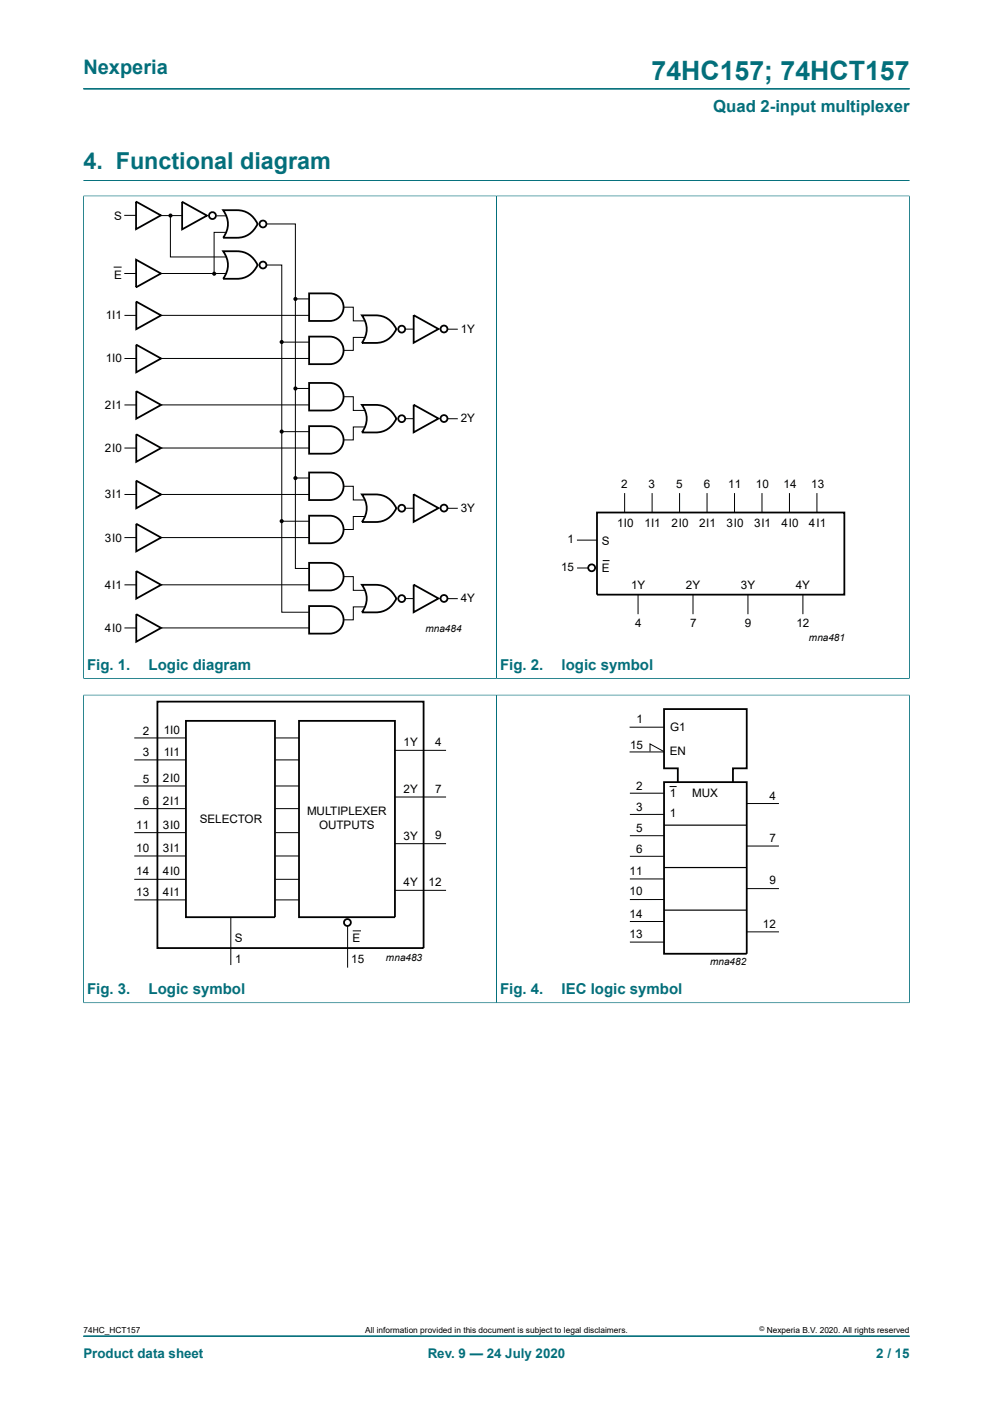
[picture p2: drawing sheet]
<svg xmlns="http://www.w3.org/2000/svg" width="210mm" height="297mm" viewBox="0 0 210 297" stroke-linecap="round" stroke-linejoin="round" font-family="sans-serif">
<g fill="none" stroke="#036f7b" stroke-width=".21">
<path d="M17.6 18.8h174.8M17.6 38.2h174.8M17.6 41.5h174.8M17.6 41.4v102.2M105 41.5v102M192.4 41.4v102.2M17.6 143.5h174.8M17.6 147h174.8M17.6 147v65.2M105 147v65.1M192.4 147v65.2M17.6 212.1h174.8"/>
<path d="M17.6 282.6h174.8"/>
</g>
<g fill="none" stroke="#000" stroke-width=".21">
<path d="M24 56.5h1.7M26.3 45.6h2.4M26.3 57.9h2.5M34 45.6h4.5M34.1 57.9h13.7M36 45.6v8.8h11.8M45.8 45.7h2M47.8 49.2h-2.5v8.8M56.3 47.4h6.2v72.9h2.8M56.3 56.1h3.3v73.4h5.7M26.3 66.7h2.5M26.3 75.8h2.5"/>
<path d="M34.1 66.7h31.3M34.1 75.8h31.3M59.5 72.4h5.9M62.4 63.2h3M72.7 65h2v2.9h2.5M77.2 71.4h-2.5v2.7h-2M85.7 69.6h1.8M94.6 69.6h2.2M26.3 85.7h2.5M26.3 94.8h2.5M34.1 85.7h31.3M34.1 94.8h31.3"/>
<path d="M59.5 91.3h5.9M62.4 82.2h3M72.7 83.9h2v2.9h2.5M77.2 90.3h-2.5v2.8h-2M85.7 88.6h1.8M94.6 88.6h2.2M26.3 104.6h2.5M26.3 113.7h2.5M34.1 104.6h31.3M34.1 113.7h31.3M59.5 110.3h5.9M62.4 101.1h3"/>
<path d="M72.7 102.9h2v2.9h2.5M77.2 109.3h-2.5v2.7h-2M85.7 107.5h1.8M94.6 107.5h2.2M122 114.3h4.3M127.5 118.6h1.4M132.1 104.3v4.1M137.9 104.3v4.1M143.7 104.3v4.1M149.5 104.3v4.1M155.3 104.3v4.1M161.1 104.3v4.1"/>
<path d="M167 104.3v4.1M172.8 104.3v4.1M26.3 123.7h2.5M26.3 132.8h2.5M34.1 123.7h31.3M34.1 132.8h31.3M72.7 122h2v2.9h2.5M77.2 128.4h-2.5v2.7h-2M85.7 126.6h1.8M94.6 126.6h2.2M122 120.2h2.4M134.9 125.8v4.1"/>
<path d="M146.6 125.8v4.1M158.2 125.8v4.1M169.8 125.8v4.1M28.4 156.1h10.8M58.3 156.1h4.9M83.5 158.7h10.8M133.1 153.8h7.3M133.1 159.1h7.3M137.5 159v-1.6l2.9 1.6M28.4 160.7h10.8M28.4 166.3h10.8M28.4 171.1h10.8"/>
<path d="M28.4 176.1h10.8M58.3 160.7h4.9M58.3 166.3h4.9M58.3 171.1h4.9M58.3 176.1h4.9M83.5 168.6h10.8M83.5 178.5h10.8M133.2 167.8h7.2M133.2 176.8h7.2M140.4 172.3h-7.2M141.6 166.4h1.5M158 170h6.7"/>
<path d="M158 179h6.7M28.4 181.1h10.8M28.4 186h10.8M28.4 190.4h10.8M48.8 194.1v10M58.3 181.1h4.9M58.3 186h4.9M58.3 190.4h4.9M73.5 195.9v8.8M74.6 196.9h1.7M83.5 188.3h10.8M133.2 181.1h7.2"/>
<path d="M133.2 185.9h7.2M133.2 199.3h7.2M140.4 190.3h-7.2M140.4 194.9h-7.2M158 188h6.7M158 197.1h6.7"/>
</g>
<g fill="none" stroke="#000" stroke-width=".38">
<path d="M28.8 42.6l5.2 3-5.2 2.9zM28.8 54.9l5.2 3-5.2 2.9zM38.5 42.7l5.3 2.9-5.3 2.9zM47.2 44.5a9.4 9.4 0 0 1 4.9 .4 5 5 0 0 1 2.4 2.5 4.7 4.7 0 0 1-4.4 2.9h-2.9a4.7 4.7 0 0 0 0-5.8zM47.2 53.1a9.4 9.4 0 0 1 4.9 .5 5 5 0 0 1 2.4 2.5 4.7 4.7 0 0 1-4.4 2.9h-2.9a4.7 4.7 0 0 0 0-5.9zM28.8 63.8l5.3 2.9-5.3 2.9zM28.8 72.9l5.3 2.9-5.3 3zM65.4 62.1h4.3a2.92 2.92 0 0 1 3 2.9 2.92 2.92 0 0 1-3 2.9h-4.3zM65.4 71.2h4.3a2.92 2.92 0 0 1 3 2.9 2.92 2.92 0 0 1-3 2.9h-4.3zM76.5 66.7a9.3 9.3 0 0 1 4.9 .4 5 5 0 0 1 2.4 2.5 4.7 4.7 0 0 1-4.3 2.9h-3a4.7 4.7 0 0 0 0-5.8zM87.5 66.7l5.2 2.9-5.2 2.9zM28.8 82.7l5.3 3-5.3 2.9z"/>
<path d="M28.8 91.9l5.3 2.9-5.3 2.9zM65.4 81h4.3a2.92 2.92 0 0 1 3 2.9 2.92 2.92 0 0 1-3 2.9h-4.3zM65.4 90.1h4.3a2.91 2.91 0 0 1 3 3 2.91 2.91 0 0 1-3 2.9h-4.3zM65.4 100h4.3a2.91 2.91 0 0 1 3 2.9 2.91 2.91 0 0 1-3 2.9h-4.3zM76.5 85.7a9.4 9.4 0 0 1 4.9 .4 5 5 0 0 1 2.4 2.5 4.7 4.7 0 0 1-4.3 2.9h-3a4.7 4.7 0 0 0 0-5.8zM87.5 85.6l5.2 2.9-5.2 3zM28.8 101.7l5.3 2.9-5.3 2.9zM28.8 110.8l5.3 2.9-5.3 2.9zM65.4 109.1h4.3a2.92 2.92 0 0 1 3 2.9 2.92 2.92 0 0 1-3 2.9h-4.3zM65.4 119.1h4.3a2.92 2.92 0 0 1 3 2.9 2.92 2.92 0 0 1-3 2.9h-4.3zM76.5 104.6a9.3 9.3 0 0 1 4.9 .4 5 5 0 0 1 2.4 2.5 4.7 4.7 0 0 1-4.3 2.9h-3a4.7 4.7 0 0 0 0-5.8zM87.5 104.6l5.2 2.9-5.2 2.9z"/>
<path d="M126.3 108.4h52.3v17.4h-52.3zM28.8 120.8l5.3 2.9-5.3 2.9zM28.8 129.9l5.3 2.9-5.3 3zM65.4 128.2h4.3a2.91 2.91 0 0 1 3 2.9 2.91 2.91 0 0 1-3 2.9h-4.3zM76.5 123.7a9.4 9.4 0 0 1 4.9 .4 5 5 0 0 1 2.4 2.5 4.7 4.7 0 0 1-4.3 2.9h-3a4.7 4.7 0 0 0 0-5.8zM87.5 123.7l5.2 2.9-5.2 2.9zM33.3 148.4h56.3v52.2h-56.3zM39.3 152.5h18.9v41.5h-18.9zM63.2 152.5h20.3v41.5h-20.3zM140.4 165.5h17.5v36.3h-17.5zM143.3 165.5v-3h-2.9v-12.5h17.5v12.5h-2.9v3"/>
<circle cx="44.9" cy="45.6" r=".73"/>
<circle cx="55.6" cy="47.4" r=".73"/>
<circle cx="55.6" cy="56.1" r=".73"/>
<circle cx="85" cy="69.6" r=".73"/>
<circle cx="93.9" cy="69.6" r=".73"/>
<circle cx="85" cy="88.6" r=".73"/>
<circle cx="93.9" cy="88.5" r=".73"/>
<circle cx="85" cy="107.5" r=".73"/>
<circle cx="93.9" cy="107.5" r=".73"/>
<circle cx="85" cy="126.6" r=".73"/>
<circle cx="93.9" cy="126.6" r=".73"/>
<circle cx="125.1" cy="120.1" r=".73"/>
<circle cx="73.5" cy="195.1" r=".73"/>
</g>
<g fill="#000">
<circle cx="36.1" cy="45.6" r=".44"/>
<circle cx="45.3" cy="57.9" r=".44"/>
<circle cx="59.6" cy="72.3" r=".44"/>
<circle cx="62.5" cy="63.2" r=".44"/>
<circle cx="59.6" cy="91.3" r=".44"/>
<circle cx="62.5" cy="82.2" r=".44"/>
<circle cx="59.6" cy="110.2" r=".44"/>
<circle cx="62.5" cy="101.1" r=".44"/>
</g>
<path d="M140.4 174.6h17.5M140.4 192.5h17.5M140.4 183.5h17.5" fill="none" stroke="#000" stroke-width=".25"/>
<text font-size="5.6" fill="#036f7b" x="137.8" y="16.8">74HC157; 74HCT157</text>
<text font-size="4.9" fill="#036f7b" x="17.6" y="35.9">4. Functional diagram</text>
<text font-size="4.2" fill="#036f7b" x="17.6" y="15.6">Nexperia</text>
<text font-size="3.5" fill="#036f7b" x="150.9" y="23.7">Quad 2-input multiplexer</text>
<g font-size="3.2" fill="#036f7b">
<text x="18.4" y="141.6">Fig. 1.</text>
<text x="31.4" y="141.6">Logic diagram</text>
<text x="105.8" y="141.6">Fig. 2.</text>
<text x="118.8" y="141.6">logic symbol</text>
<text x="18.4" y="210.3">Fig. 3.</text>
<text x="31.4" y="210.3">Logic symbol</text>
<text x="105.8" y="210.3">Fig. 4.</text>
<text x="118.8" y="210.3">IEC logic symbol</text>
</g>
<g font-size="2.8" fill="#036f7b">
<text x="17.6" y="287.2">Product data sheet</text>
<text x="90.4" y="287.2">Rev. 9 — 24 July 2020</text>
<text x="185.3" y="287.2">2 / 15</text>
</g>
<g font-size="2.5">
<text x="24.1" y="46.4">S</text>
<text x="24.1" y="59">E</text>
<text x="22.4" y="67.5">1I1</text>
<text x="97.5" y="70.4">1Y</text>
<text x="22.4" y="76.7">1I0</text>
<text x="22.2" y="86.5">2I1</text>
<text x="97.5" y="89.3">2Y</text>
<text x="22.2" y="95.6">2I0</text>
<text x="22.2" y="105.4">3I1</text>
<text x="131.4" y="103.1">2</text>
<text x="137.2" y="103.1">3</text>
<text x="143" y="103.1">5</text>
<text x="148.9" y="103.1">6</text>
<text x="154" y="103.1">11</text>
<text x="159.8" y="103.1">10</text>
<text x="165.7" y="103.1">14</text>
<text x="171.5" y="103.1">13</text>
<text x="97.5" y="108.3">3Y</text>
<text x="130.5" y="111.5">1I0</text>
<text x="136.3" y="111.5">1I1</text>
<text x="142" y="111.5">2I0</text>
<text x="147.8" y="111.5">2I1</text>
<text x="153.6" y="111.5">3I0</text>
<text x="159.5" y="111.5">3I1</text>
<text x="165.3" y="111.5">4I0</text>
<text x="171.1" y="111.5">4I1</text>
<text x="22.2" y="114.6">3I0</text>
<text x="120" y="115">1</text>
<text x="127.3" y="115.2">S</text>
<text x="22.2" y="124.6">4I1</text>
<text x="118.7" y="120.9">15</text>
<text x="127.3" y="120.9">E</text>
<text x="133.5" y="124.7">1Y</text>
<text x="145" y="124.7">2Y</text>
<text x="156.7" y="124.7">3Y</text>
<text x="168.3" y="124.7">4Y</text>
<text x="97.5" y="127.4">4Y</text>
<text x="22.2" y="133.7">4I0</text>
<text x="134.3" y="132.6">4</text>
<text x="145.9" y="132.6">7</text>
<text x="157.5" y="132.6">9</text>
<text x="168.4" y="132.6">12</text>
<text x="30.2" y="155.4">2</text>
<text x="34.6" y="155.3">1I0</text>
<text x="134.6" y="152.9">1</text>
<text x="141.7" y="154.7">G1</text>
<text x="30.2" y="160">3</text>
<text x="34.6" y="160">1I1</text>
<text x="85.3" y="157.8">1Y</text>
<text x="92" y="157.9">4</text>
<text x="133.3" y="158.5">15</text>
<text x="141.6" y="159.7">EN</text>
<text x="30.2" y="165.6">5</text>
<text x="34.5" y="165.4">2I0</text>
<text x="85.3" y="167.7">2Y</text>
<text x="92" y="167.7">7</text>
<text x="134.5" y="167.1">2</text>
<text x="30.2" y="170.3">6</text>
<text x="34.5" y="170.3">2I1</text>
<text x="64.9" y="172.4">MULTIPLEXER</text>
<text x="134.5" y="171.6">3</text>
<text x="141.6" y="168.5">1</text>
<text x="141.6" y="172.9">1</text>
<text x="146.4" y="168.7">MUX</text>
<text x="162.7" y="169.2">4</text>
<text x="28.8" y="175.3">11</text>
<text x="34.5" y="175.3">3I0</text>
<text x="42.3" y="174.1">SELECTOR</text>
<text x="67.5" y="175.5">OUTPUTS</text>
<text x="85.3" y="177.7">3Y</text>
<text x="92" y="177.6">9</text>
<text x="134.5" y="176.1">5</text>
<text x="162.7" y="178.1">7</text>
<text x="28.8" y="185.2">14</text>
<text x="28.8" y="180.3">10</text>
<text x="34.5" y="180.2">3I1</text>
<text x="34.5" y="185.1">4I0</text>
<text x="133.1" y="185.2">11</text>
<text x="134.5" y="180.3">6</text>
<text x="28.8" y="189.5">13</text>
<text x="34.5" y="189.5">4I1</text>
<text x="85.3" y="187.5">4Y</text>
<text x="90.6" y="187.3">12</text>
<text x="133.1" y="189.4">10</text>
<text x="162.7" y="187">9</text>
<text x="133.1" y="194.2">14</text>
<text x="161.3" y="196.4">12</text>
<text x="49.7" y="199.3">S</text>
<text x="49.8" y="203.7">1</text>
<text x="74.3" y="203.7">15</text>
<text x="74.5" y="199.3">E</text>
<text x="133.1" y="198.4">13</text>
</g>
<g font-size="2.1">
<text x="90" y="133.7">mna484</text>
<text x="171.1" y="135.6">mna481</text>
<text x="81.6" y="203.3">mna483</text>
<text x="150.2" y="204.2">mna482</text>
</g>
<g font-size="1.8">
<text x="17.6" y="282">74HC_HCT157</text>
<text x="77.2" y="282">All information provided in this document is subject to legal disclaimers.</text>
<text x="162.2" y="282">Nexperia B.V. 2020. All rights reserved</text>
</g>
<text font-size="1.4" x="160.6" y="281.6">©</text>
</svg>
